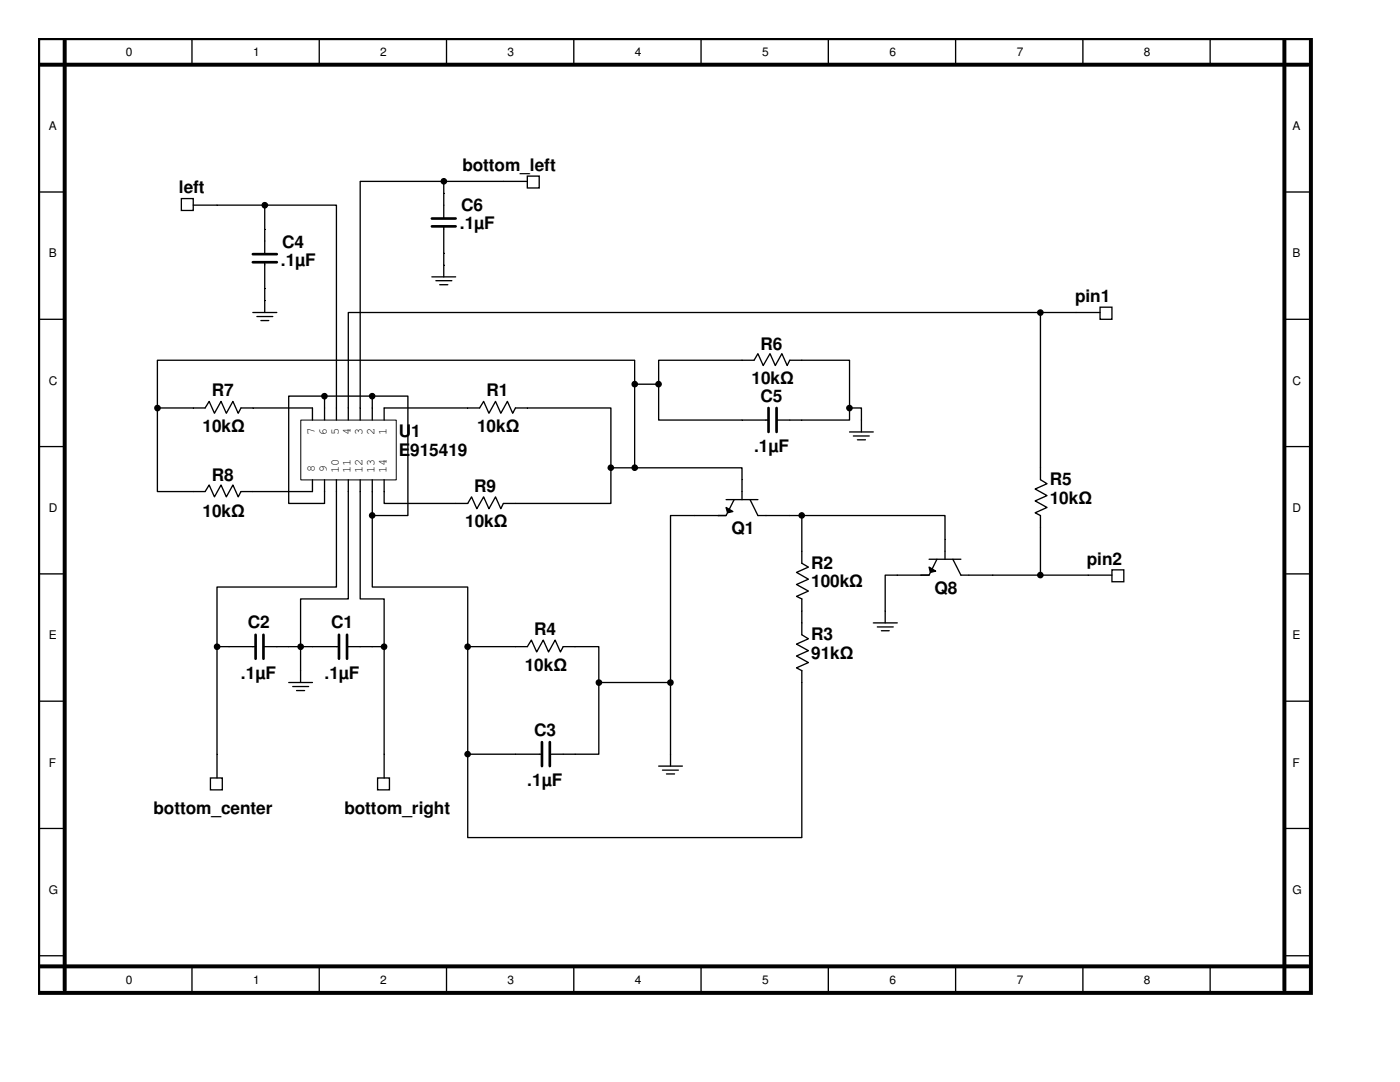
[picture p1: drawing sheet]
<svg xmlns="http://www.w3.org/2000/svg" width="279mm" height="216mm" viewBox="0 0 279 216" stroke-linecap="round" stroke-linejoin="round" font-family="sans-serif">
<path d="M7.6 7.6h254v190.5h-254zM7.6 12.9h253.5M12.9 7.6v190M256.3 7.6v190M7.6 192.8h253.5" fill="none" stroke="#000" stroke-width=".79"/>
<g fill="none" stroke="#000" stroke-width=".26">
<path d="M38.3 7.6v5.3M63.7 7.6v5.3M89.1 7.6v5.3M114.5 7.6v5.3M139.9 7.6v5.3M165.3 7.6v5.3M190.7 7.6v5.3M216.1 7.6v5.3M241.5 7.6v5.3M7.6 38.3h5.3M36.2 39.6h2.4v2.4h-2.4zM88.6 36.2h-16.7v47.6"/>
<path d="M88.6 36.2v7.4M88.6 36.2h16.6M105.2 35.1h2.4v2.4h-2.4zM256.3 38.3h5.3M38.6 40.9h14.2M52.8 40.9h14.3v42.9M52.8 40.9v9.8M52.8 52.3v10.1M86.2 55.2h4.7M87 56h3.2M87.8 56.8h1.6M88.6 45.2v10"/>
<path d="M7.6 63.7h5.3M50.5 62.4h4.7M51.3 63.2h3.1M52.1 64h1.5M64.8 79h-7.2v21.5h7.2v-4.8M64.8 79v4.8M64.8 79h9.5M74.3 79h7.1v23.9h-7.1M74.3 79v4.8M126.7 76.7v-4.8h-95.3v9.5M126.7 76.7v16.6M126.7 76.7h4.7"/>
<path d="M131.4 76.7v-4.8h19.1l.8-1.3 1 2.3 1.4-2.3 1 2.3 1.3-2.3 1.1 2.3 .5-1h11.9v9.5M131.4 76.7v7.1h22M207.6 62.4v33.3l1.4 .8-2.4 1.1 2.4 1.3-2.4 1 2.4 1.4-2.4 1 1 .6v11.9M207.6 62.4h-138.1v21.4M207.6 62.4h11.9M219.5 61.3h2.4v2.4h-2.4zM256.3 63.7h5.3M7.6 89.1h5.3M31.4 81.4h9.5l.8-1.3 1.1 2.4 1.3-2.4 1.1 2.4 1.3-2.4 1 2.4 .6-1.1h14.3v2.4M31.4 81.4v16.7h9.5l.8-1.3 1.1 2.3 1.3-2.3 1.1 2.3 1.3-2.3 1 2.3 .6-1h14.3v-2.4M67.1 95.7v21.4h-23.8v11.9M69.5 95.7v23.8h-9.5v16.7"/>
<path d="M71.9 95.7v23.8h4.8v9.5M74.3 95.7v7.2M76.7 83.8v-2.4h19l.8-1.3 1.1 2.4 1.3-2.4 1 2.4 1.4-2.4 1 2.4 .6-1.1h19v11.9M121.9 93.3v7.2h-21.4l-.6 1-1-2.4-1.3 2.4-1.1-2.4-1.3 2.4-1.1-2.4-.8 1.4h-16.6v-4.8M121.9 93.3h4.8M126.7 93.3h21.4v6.4M144.9 99.7h6.4M146.5 99.7l-1.6 3.2h-1.6M149.7 99.7l1.6 3.2h8.7M169.5 81.4v2.4h-14.5M169.5 81.4h2.4v4.8M169.5 86.2h4.8"/>
<path d="M170.3 87h3.2M171.1 87.8h1.6M256.3 89.1h5.3M7.6 114.5h5.3M74.3 102.9v14.2h19v11.9M144.9 101.3l1.4 .8-1.1 .2zM144.9 102.9h-11.1v33.3M160 102.9v9.5l1.3 .8-2.3 1 2.3 1.4-2.3 1 2.3 1.3-2.3 1.1 1 .5v7.2l1.3 .8-2.3 1 2.3 1.3-2.3 1.1 2.3 1.3-2.3 1.1 1 .5v33.3h-66.7v-16.6M160 102.9h28.6v8.7M185.4 113.2l1.3 .8-1 .2zM185.4 114.8h-8.7v9.5M185.4 111.6h6.4"/>
<path d="M187 111.6l-1.6 3.2h-1.6M190.2 111.6l1.6 3.2h30.1M221.9 113.7h2.4v2.4h-2.4zM256.3 114.5h5.3M7.6 139.9h5.3M43.3 129h7.7M43.3 129v26.2M52.6 129h15M57.6 136.2h4.8M58.4 137h3.2M59.2 137.8h1.6M69.3 129h7.4"/>
<path d="M76.7 129v26.2M93.3 129h11.9l.8-1.3 1.1 2.4 1.3-2.4 1.1 2.4 1.3-2.4 1 2.4 .6-1.1h7.1v7.2M93.3 129v21.5M119.5 136.2v14.3h-9.8M119.5 136.2h14.3M133.8 136.2v16.7M174.3 124.3h4.8M175.1 125.1h3.2M175.9 125.9h1.6M256.3 139.9h5.3M42 155.2h2.4v2.4h-2.4zM75.4 155.2h2.3v2.4h-2.3z"/>
<path d="M93.3 150.5h14.9M131.4 152.9h4.8M132.2 153.7h3.2M133 154.4h1.6M7.6 165.3h5.3M256.3 165.3h5.3M7.6 190.7h5.3M38.3 192.8v5.3M63.7 192.8v5.3M89.1 192.8v5.3M114.5 192.8v5.3M139.9 192.8v5.3"/>
<path d="M165.3 192.8v5.3M190.7 192.8v5.3M216.1 192.8v5.3M241.5 192.8v5.3M256.3 190.7h5.3"/>
<circle cx="88.6" cy="36.2" r=".53"/>
<circle cx="52.8" cy="41" r=".54"/>
<circle cx="64.8" cy="79.1" r=".53"/>
<circle cx="74.3" cy="79.1" r=".53"/>
<circle cx="126.7" cy="76.6" r=".54"/>
<circle cx="131.4" cy="76.6" r=".53"/>
<circle cx="207.6" cy="62.4" r=".53"/>
<circle cx="31.4" cy="81.4" r=".54"/>
<circle cx="121.9" cy="93.3" r=".52"/>
<circle cx="126.7" cy="93.3" r=".53"/>
<circle cx="169.5" cy="81.4" r=".53"/>
<circle cx="74.3" cy="102.8" r=".52"/>
<circle cx="160" cy="102.8" r=".52"/>
<circle cx="207.6" cy="114.7" r=".53"/>
<circle cx="43.3" cy="129" r=".54"/>
<circle cx="60" cy="129" r=".54"/>
<circle cx="76.6" cy="129" r=".53"/>
<circle cx="93.3" cy="129" r=".53"/>
<circle cx="119.5" cy="136.2" r=".54"/>
<circle cx="133.8" cy="136.2" r=".53"/>
<circle cx="93.3" cy="150.5" r=".52"/>
</g>
<path d="M60 83.8h19.1v12h-19.1z" fill="none" stroke="#000" stroke-width=".2"/>
<path d="M50.5 52.3h4.7M50.5 50.7h4.7M86.2 45.2h4.7M86.2 43.6h4.7M153.4 81.4v4.8M155 81.4v4.8M51 126.7v4.7M52.6 126.7v4.7M67.6 126.7v4.7M69.3 126.7v4.7M108.2 148.1v4.8M109.7 148.1v4.8" fill="none" stroke="#000" stroke-width=".53"/>
<g fill="#000">
<path d="M144.9 101.3l1.4 .8-1.1 .2zM185.4 113.2l1.3 .8-1 .2z"/>
<circle cx="88.6" cy="36.2" r=".53"/>
<circle cx="52.8" cy="41" r=".54"/>
<circle cx="64.8" cy="79.1" r=".53"/>
<circle cx="74.3" cy="79.1" r=".53"/>
<circle cx="126.7" cy="76.6" r=".54"/>
<circle cx="131.4" cy="76.6" r=".53"/>
<circle cx="207.6" cy="62.4" r=".53"/>
<circle cx="31.4" cy="81.4" r=".54"/>
<circle cx="121.9" cy="93.3" r=".52"/>
<circle cx="126.7" cy="93.3" r=".53"/>
<circle cx="169.5" cy="81.4" r=".53"/>
<circle cx="74.3" cy="102.8" r=".52"/>
<circle cx="160" cy="102.8" r=".52"/>
<circle cx="207.6" cy="114.7" r=".53"/>
<circle cx="43.3" cy="129" r=".54"/>
<circle cx="60" cy="129" r=".54"/>
<circle cx="76.6" cy="129" r=".53"/>
<circle cx="93.3" cy="129" r=".53"/>
<circle cx="119.5" cy="136.2" r=".54"/>
<circle cx="133.8" cy="136.2" r=".53"/>
<circle cx="93.3" cy="150.5" r=".52"/>
</g>
<g font-size="3.4">
<text x="92.3" y="34.1">bottom_left</text>
<text x="35.7" y="38.6">left</text>
<text x="91.8" y="45.7">.1µF</text>
<text x="92" y="42">C6</text>
<text x="56" y="53.1">.1µF</text>
<text x="56.3" y="49.4">C4</text>
<text x="214.5" y="60.3">pin1</text>
<text x="151.8" y="69.8">R6</text>
<text x="150" y="76.7">10kΩ</text>
<text x="42.3" y="79.1">R7</text>
<text x="97.1" y="79.1">R1</text>
<text x="151.8" y="80.1">C5</text>
<text x="40.4" y="86.2">10kΩ</text>
<text x="79.6" y="87.2">U1</text>
<text x="95.2" y="86.2">10kΩ</text>
<text x="79.6" y="91">E915419</text>
<text x="150.5" y="90.2">.1µF</text>
<text x="42.3" y="96">R8</text>
<text x="94.7" y="98.1">R9</text>
<text x="209.5" y="96.8">R5</text>
<text x="209.5" y="100.5">10kΩ</text>
<text x="40.4" y="103.1">10kΩ</text>
<text x="92.8" y="105.2">10kΩ</text>
<text x="146" y="106.6">Q1</text>
<text x="161.9" y="113.5">R2</text>
<text x="216.9" y="112.6">pin2</text>
<text x="161.9" y="117.2">100kΩ</text>
<text x="186.5" y="118.5">Q8</text>
<text x="49.4" y="125.3">C2</text>
<text x="66.1" y="125.3">C1</text>
<text x="106.6" y="126.7">R4</text>
<text x="161.9" y="127.8">R3</text>
<text x="161.9" y="131.4">91kΩ</text>
<text x="48.1" y="135.4">.1µF</text>
<text x="64.8" y="135.4">.1µF</text>
<text x="104.7" y="133.8">10kΩ</text>
<text x="106.6" y="146.8">C3</text>
<text x="105.2" y="156.8">.1µF</text>
<text x="30.6" y="162.4">bottom_center</text>
<text x="68.7" y="162.4">bottom_right</text>
</g>
<g font-size="2.4">
<text x="25.1" y="11.1">0</text>
<text x="50.5" y="11.1">1</text>
<text x="75.9" y="11.1">2</text>
<text x="101.3" y="11.1">3</text>
<text x="126.7" y="11.1">4</text>
<text x="152.1" y="11.1">5</text>
<text x="177.5" y="11.1">6</text>
<text x="202.9" y="11.1">7</text>
<text x="228.3" y="11.1">8</text>
<text x="9.7" y="26">A</text>
<text x="257.9" y="26">A</text>
<text x="9.7" y="51.4">B</text>
<text x="257.9" y="51.4">B</text>
<text x="9.7" y="76.8">C</text>
<text x="257.9" y="76.8">C</text>
<text x="62.8" y="86.7" transform="rotate(-90 62.8 86.7)">7</text>
<text x="65.2" y="86.7" transform="rotate(-90 65.2 86.7)">6</text>
<text x="67.6" y="86.7" transform="rotate(-90 67.6 86.7)">5</text>
<text x="70" y="86.7" transform="rotate(-90 70 86.7)">4</text>
<text x="72.3" y="86.7" transform="rotate(-90 72.3 86.7)">3</text>
<text x="74.8" y="86.7" transform="rotate(-90 74.8 86.7)">2</text>
<text x="77.1" y="86.7" transform="rotate(-90 77.1 86.7)">1</text>
<text x="62.8" y="94.1" transform="rotate(-90 62.8 94.1)">8</text>
<text x="65.2" y="94.1" transform="rotate(-90 65.2 94.1)">9</text>
<text x="67.6" y="94.4" transform="rotate(-90 67.6 94.4)">10</text>
<text x="70" y="94.4" transform="rotate(-90 70 94.4)">11</text>
<text x="72.3" y="94.4" transform="rotate(-90 72.3 94.4)">12</text>
<text x="74.8" y="94.4" transform="rotate(-90 74.8 94.4)">13</text>
<text x="77.1" y="94.4" transform="rotate(-90 77.1 94.4)">14</text>
<text x="9.7" y="102.2">D</text>
<text x="257.9" y="102.2">D</text>
<text x="9.7" y="127.6">E</text>
<text x="257.9" y="127.6">E</text>
<text x="9.7" y="153">F</text>
<text x="257.9" y="153">F</text>
<text x="9.7" y="178.4">G</text>
<text x="257.9" y="178.4">G</text>
<text x="25.1" y="196.3">0</text>
<text x="50.5" y="196.3">1</text>
<text x="75.9" y="196.3">2</text>
<text x="101.3" y="196.3">3</text>
<text x="126.7" y="196.3">4</text>
<text x="152.1" y="196.3">5</text>
<text x="177.5" y="196.3">6</text>
<text x="202.9" y="196.3">7</text>
<text x="228.3" y="196.3">8</text>
</g>
</svg>
